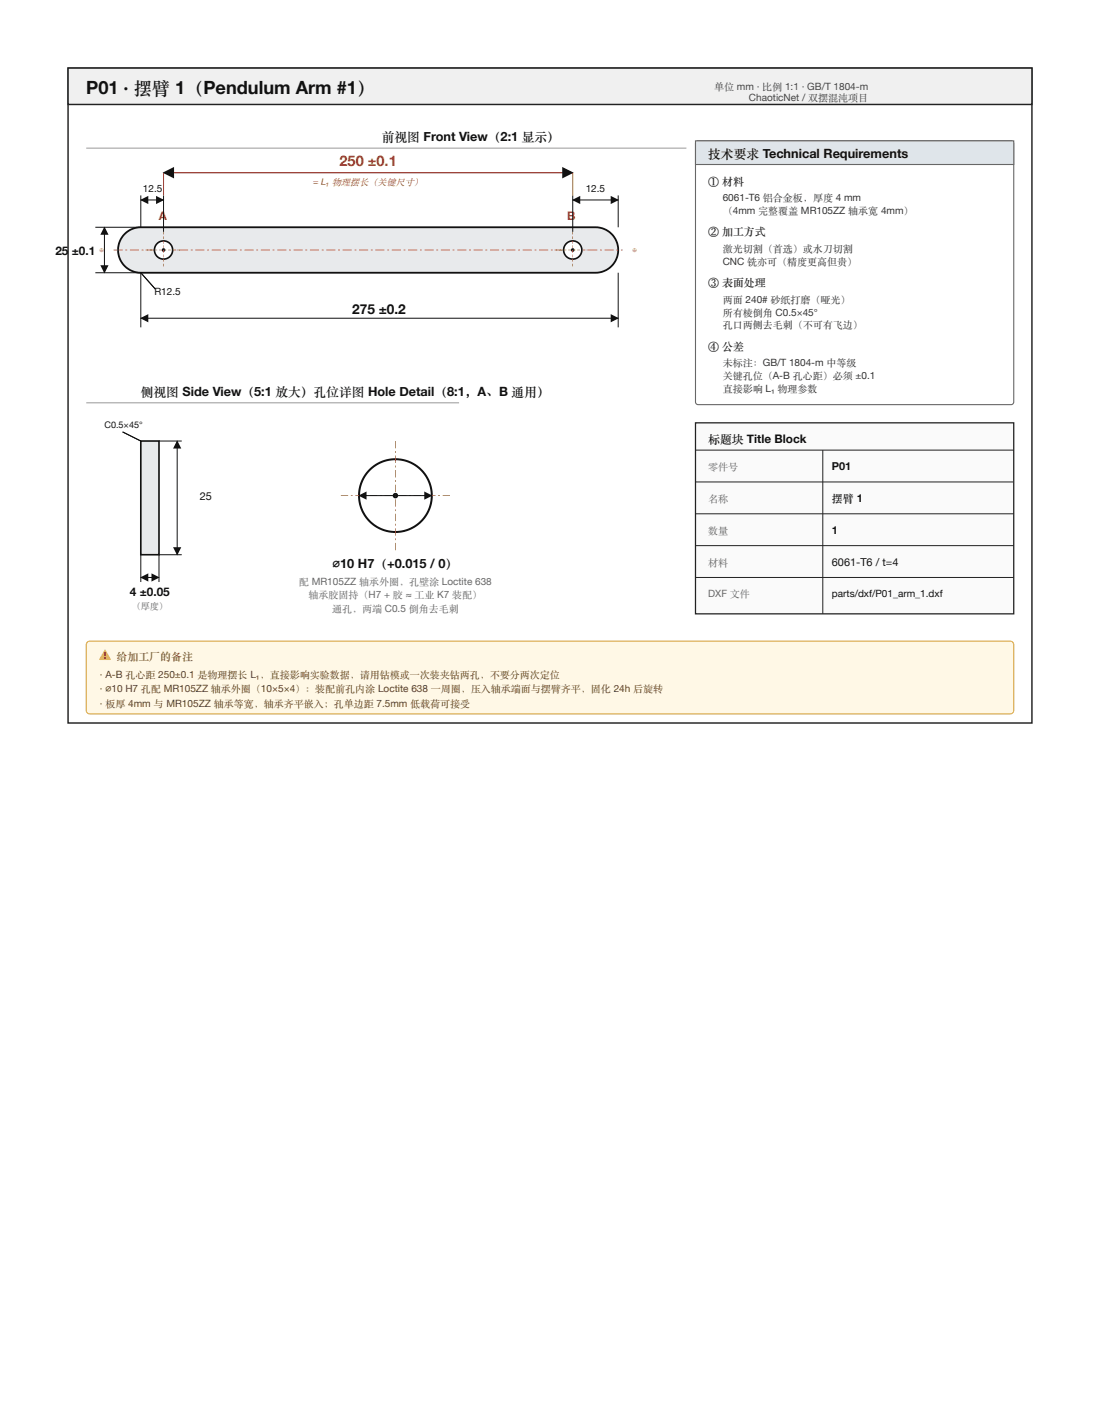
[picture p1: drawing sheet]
<svg xmlns="http://www.w3.org/2000/svg" width="216mm" height="279mm" viewBox="0 0 216 279" stroke-linecap="round" stroke-linejoin="round" font-family="sans-serif">
<path d="M13.4 13.4h189.1v128.5h-189.1z" fill="none" stroke="#222" stroke-width=".29"/>
<path d="M13.4 13.4h189.1v7.1h-189.1z" fill="#f0f0f0"/>
<path d="M13.4 13.4h189.1v7.1h-189.1z" fill="none" stroke="#222" stroke-width=".29"/>
<path d="M16.9 29.1h117.8" fill="none" stroke="#999" stroke-width=".2"/>
<path d="M24.5 45.9a4.5 4.5 0 0 1 3.1-1.3h89.3a4.5 4.5 0 0 1 4.4 4.5 4.5 4.5 0 0 1-4.4 4.4h-89.3a4.5 4.5 0 0 1-4.1-2.7 4.5 4.5 0 0 1 1-4.9z" fill="#e8eaec"/>
<path d="M24.5 45.9a4.5 4.5 0 0 1 3.1-1.3h89.3a4.5 4.5 0 0 1 4.4 4.5 4.5 4.5 0 0 1-4.4 4.4h-89.3a4.5 4.5 0 0 1-4.1-2.7 4.5 4.5 0 0 1 1-4.9z" fill="none" stroke="#111" stroke-width=".36"/>
<path d="M22.3 49h1.8v.1h-1.8zM24.6 49h.4v.1h-.4zM25.5 49h1.8v.1h-1.8zM27.8 49h.4v.1h-.4zM28.7 49h1.8v.1h-1.8zM31 49h.4v.1h-.4zM31.9 49h1.8v.1h-1.8zM34.2 49h.4v.1h-.4zM35.1 49h1.8v.1h-1.8zM37.5 49h.3v.1h-.3zM38.3 49h1.8v.1h-1.8zM40.7 49h.3v.1h-.3zM41.6 49h1.7v.1h-1.7zM43.9 49h.3v.1h-.3zM44.8 49h1.8v.1h-1.8zM47.1 49h.3v.1h-.3zM48 49h1.8v.1h-1.8zM50.3 49h.4v.1h-.4zM51.2 49h1.8v.1h-1.8zM53.5 49h.4v.1h-.4zM54.4 49h1.8v.1h-1.8zM56.7 49h.4v.1h-.4zM57.6 49h1.8v.1h-1.8zM59.9 49h.4v.1h-.4zM60.8 49h1.8v.1h-1.8zM63.2 49h.3v.1h-.3zM64 49h1.8v.1h-1.8zM66.4 49h.3v.1h-.3zM67.3 49h1.7v.1h-1.7zM69.6 49h.3v.1h-.3zM70.5 49h1.8v.1h-1.8zM72.8 49h.3v.1h-.3zM73.7 49h1.8v.1h-1.8zM76 49h.4v.1h-.4zM76.9 49h1.8v.1h-1.8zM79.2 49h.4v.1h-.4zM80.1 49h1.8v.1h-1.8zM82.4 49h.4v.1h-.4zM83.3 49h1.8v.1h-1.8zM85.6 49h.4v.1h-.4zM86.5 49h1.8v.1h-1.8zM88.9 49h.3v.1h-.3zM89.7 49h1.8v.1h-1.8zM92.1 49h.3v.1h-.3zM93 49h1.7v.1h-1.7zM95.3 49h.3v.1h-.3zM96.2 49h1.8v.1h-1.8zM98.5 49h.3v.1h-.3zM99.4 49h1.8v.1h-1.8zM101.7 49h.4v.1h-.4zM102.6 49h1.8v.1h-1.8zM104.9 49h.4v.1h-.4zM105.8 49h1.8v.1h-1.8zM108.1 49h.4v.1h-.4zM109 49h1.8v.1h-1.8zM111.3 49h.4v.1h-.4zM112.2 49h1.8v.1h-1.8zM114.6 49h.3v.1h-.3zM115.4 49h1.8v.1h-1.8zM117.8 49h.3v.1h-.3zM118.7 49h1.7v.1h-1.7zM121 49h.3v.1h-.3zM121.9 49h.3v.1h-.3z" fill="#c0392b"/>
<circle cx="32.1" cy="49.1" r="1.78" fill="#fff"/>
<circle cx="32.1" cy="49.1" r="1.78" fill="none" stroke="#111" stroke-width=".32"/>
<circle cx="32.1" cy="49.1" r=".36" fill="#111"/>
<g fill="#c0392b">
<path d="M32 45.5h.2v.5h-.2zM32 46.4h.2v.5h-.2zM32 47.3h.2v.5h-.2zM32 48.2h.2v.5h-.2zM32 49.1h.2v.5h-.2zM32 49.9h.2v.6h-.2zM32 50.8h.2v.6h-.2zM32 51.7h.2v.6h-.2z"/>
<path d="M28.5 49h.6v.1h-.6zM29.4 49h.6v.1h-.6zM30.3 49h.5v.1h-.5zM31.2 49h.5v.1h-.5zM32.1 49h.5v.1h-.5zM33 49h.5v.1h-.5zM33.9 49h.5v.1h-.5zM34.8 49h.5v.1h-.5z"/>
</g>
<circle cx="112.4" cy="49.1" r="1.78" fill="#fff"/>
<circle cx="112.4" cy="49.1" r="1.78" fill="none" stroke="#111" stroke-width=".32"/>
<circle cx="112.4" cy="49.1" r=".36" fill="#111"/>
<g fill="#c0392b">
<path d="M112.4 45.5h.1v.5h-.1zM112.4 46.4h.1v.5h-.1zM112.4 47.3h.1v.5h-.1zM112.4 48.2h.1v.5h-.1zM112.4 49.1h.1v.5h-.1zM112.4 49.9h.1v.6h-.1zM112.4 50.8h.1v.6h-.1zM112.4 51.7h.1v.6h-.1z"/>
<path d="M108.8 49h.6v.1h-.6zM109.7 49h.6v.1h-.6zM110.6 49h.6v.1h-.6zM111.5 49h.6v.1h-.6zM112.4 49h.5v.1h-.5zM113.3 49h.5v.1h-.5zM114.2 49h.5v.1h-.5zM115.1 49h.5v.1h-.5z"/>
</g>
<path d="M27.6 62.4h93.7" fill="none" stroke="#111" stroke-width=".2"/>
<g fill="#111">
<path d="M27.5 62.4l1.6-.8v1.6z"/>
<path d="M119.9 61.6l1.6 .8-1.6 .8z"/>
</g>
<path d="M20.5 44.6v8.9M27.6 53.5v10.7M121.3 53.5v10.7" fill="none" stroke="#111" stroke-width=".2"/>
<g fill="#111">
<path d="M20.5 44.5l.8 1.6h-1.6z"/>
<path d="M19.7 52h1.6l-.8 1.6z"/>
</g>
<path d="M27.6 39.2h4.5M18.7 44.6h8.9M18.7 53.5h8.9" fill="none" stroke="#111" stroke-width=".2"/>
<g fill="#111">
<path d="M27.5 39.2l1.6-.8v1.6z"/>
<path d="M30.6 38.4l1.6 .8-1.6 .8z"/>
</g>
<path d="M27.6 38.3v6.3M32.1 38.3v7.2M112.4 39.2h8.9" fill="none" stroke="#111" stroke-width=".2"/>
<g fill="#111">
<path d="M112.3 39.2l1.6-.8v1.6z"/>
<path d="M119.9 38.4l1.6 .8-1.6 .8z"/>
</g>
<path d="M112.4 38.3v7.2M121.3 38.3v6.3" fill="none" stroke="#111" stroke-width=".2"/>
<path d="M32.1 33.9h80.3" fill="none" stroke="#c0392b" stroke-width=".25"/>
<g fill="#111">
<path d="M31.9 33.9l2.3-1.1v2.2z"/>
<path d="M110.4 32.8l2.2 1.1-2.2 1.1z"/>
</g>
<path d="M32.1 33.9v4.4M112.4 33.9v4.4" fill="none" stroke="#c0392b" stroke-width=".2"/>
<path d="M27.6 53.5l2.9 3.2z" fill="#000"/>
<path d="M27.6 53.5l2.9 3.2" fill="none" stroke="#111" stroke-width=".2"/>
<path d="M16.9 79h73.2" fill="none" stroke="#999" stroke-width=".2"/>
<path d="M27.6 86.5h3.6v22.3h-3.6z" fill="#e8eaec"/>
<path d="M27.6 86.5h3.6v22.3h-3.6z" fill="none" stroke="#111" stroke-width=".32"/>
<path d="M27.6 113.3h3.6" fill="none" stroke="#111" stroke-width=".2"/>
<g fill="#111">
<path d="M27.5 113.3l1.6-.8v1.6z"/>
<path d="M29.7 112.5l1.6 .8-1.6 .8z"/>
</g>
<path d="M34.8 86.5v22.3M27.6 108.8v5.4M31.2 108.8v5.4" fill="none" stroke="#111" stroke-width=".2"/>
<g fill="#111">
<path d="M34.8 86.4l.8 1.6h-1.6z"/>
<path d="M34 107.4h1.6l-.8 1.6z"/>
</g>
<path d="M24.1 84.7l3.5 1.8M31.2 86.5h4.5M31.2 108.8h4.5" fill="none" stroke="#111" stroke-width=".2"/>
<path d="M24.1 84.7l3.5 1.8z" fill="#000"/>
<circle cx="77.6" cy="97.2" r="7.1" fill="#fff"/>
<circle cx="77.6" cy="97.2" r="7.1" fill="none" stroke="#111" stroke-width=".39"/>
<circle cx="77.6" cy="97.2" r=".54" fill="#111"/>
<g fill="#c0392b">
<path d="M66.9 97.2h1.4v.1h-1.4zM68.9 97.2h.3v.1h-.3zM69.8 97.2h1.4v.1h-1.4zM71.7 97.2h.4v.1h-.4zM72.6 97.2h1.4v.1h-1.4zM74.6 97.2h.3v.1h-.3zM75.5 97.2h1.4v.1h-1.4zM77.4 97.2h.4v.1h-.4zM78.3 97.2h1.5v.1h-1.5zM80.3 97.2h.3v.1h-.3zM81.2 97.2h1.4v.1h-1.4zM83.1 97.2h.4v.1h-.4zM84 97.2h1.5v.1h-1.5zM86 97.2h.4v.1h-.4zM86.9 97.2h1.4v.1h-1.4z"/>
<path d="M77.5 86.5h.2v1.5h-.2zM77.5 88.5h.2v.4h-.2zM77.5 89.4h.2v1.4h-.2zM77.5 91.4h.2v.3h-.2zM77.5 92.2h.2v1.5h-.2zM77.5 94.2h.2v.4h-.2zM77.5 95.1h.2v1.4h-.2zM77.5 97.1h.2v.3h-.2zM77.5 98h.2v1.4h-.2zM77.5 99.9h.2v.4h-.2zM77.5 100.8h.2v1.4h-.2zM77.5 102.8h.2v.3h-.2zM77.5 103.7h.2v1.4h-.2zM77.5 105.6h.2v.4h-.2zM77.5 106.5h.2v1.4h-.2z"/>
</g>
<path d="M70.5 97.2h14.2" fill="none" stroke="#111" stroke-width=".2"/>
<g fill="#111">
<path d="M70.3 97.2l1.6-.8v1.6z"/>
<path d="M83.3 96.4l1.6 .8-1.6 .8z"/>
</g>
<path d="M136.7 27.8l.3-.2h61.4a.54 .54 0 0 1 .6 .6v50.7a.54 .54 0 0 1-.6 .5h-61.4a.54 .54 0 0 1-.5-.5v-50.7z" fill="#fff"/>
<path d="M136.7 27.8l.3-.2h61.4a.54 .54 0 0 1 .6 .6v50.7a.54 .54 0 0 1-.6 .5h-61.4a.54 .54 0 0 1-.5-.5v-50.7z" fill="none" stroke="#666" stroke-width=".21"/>
<path d="M136.5 27.6h62.5v4.7h-62.5z" fill="#dfe5ea"/>
<path d="M136.5 27.6h62.5v4.7h-62.5z" fill="none" stroke="#666" stroke-width=".21"/>
<path d="M136.5 83h62.5v37.4h-62.5z" fill="#fafafa"/>
<path d="M136.5 83h62.5v37.4h-62.5z" fill="none" stroke="#222" stroke-width=".25"/>
<path d="M136.5 88.3h62.5M136.5 94.6h62.5M161.5 88.3v32.1M136.5 100.8h62.5M136.5 107.1h62.5M136.5 113.3h62.5" fill="none" stroke="#222" stroke-width=".2"/>
<path d="M17.1 126l.5-.2h180.7a.71 .71 0 0 1 .7 .7v12.9a.71 .71 0 0 1-.7 .7h-180.7a.71 .71 0 0 1-.7-.7v-12.9z" fill="#fff8e6"/>
<path d="M17.1 126l.5-.2h180.7a.71 .71 0 0 1 .7 .7v12.9a.71 .71 0 0 1-.7 .7h-180.7a.71 .71 0 0 1-.7-.7v-12.9z" fill="none" stroke="#d9a441" stroke-width=".21"/>
<text font-size="3.6" fill="#111" x="16.9" y="18.4">P01 · 摆臂 1（Pendulum Arm #1）</text>
<text font-size="2.9" fill="#c0392b" x="66.6" y="32.6">250 ±0.1</text>
<text font-size="2.7" fill="#111" x="69.1" y="61.5">275 ±0.2</text>
<g font-size="2.5" fill="#111">
<text x="74.9" y="27.6">前视图 Front View（2:1 显示）</text>
<text x="139" y="31">技术要求 Technical Requirements</text>
<text x="27.6" y="77.6">侧视图 Side View（5:1 放大）孔位详图 Hole Detail（8:1，A、B 通用）</text>
<text x="65.3" y="111.5">⌀10 H7（+0.015 / 0）</text>
</g>
<g font-size="2.3" fill="#c0392b">
<text x="31.2" y="43.2">A</text>
<text x="111.3" y="43.2">B</text>
</g>
<g font-size="2.3" fill="#111">
<text x="10.9" y="49.9">25</text>
<text x="14.1" y="49.9">±0.1</text>
<text x="139" y="86.9">标题块 Title Block</text>
<text x="25.5" y="116.9">4 ±0.05</text>
</g>
<g font-size="2.1" fill="#222">
<text x="139" y="36.2">① 材料</text>
<text x="139" y="46.2">② 加工方式</text>
<text x="139" y="56.2">③ 表面处理</text>
<text x="139" y="68.7">④ 公差</text>
</g>
<g font-size="2.1" fill="#111">
<text x="163.3" y="92.2">P01</text>
<text x="39.2" y="98.1">25</text>
<text x="163.3" y="98.5">摆臂 1</text>
<text x="163.3" y="104.7">1</text>
<text x="163.3" y="111">6061-T6 / t=4</text>
</g>
<g font-size="2.1" fill="#7a5b15">
<text x="19.6" y="129.5">⚠</text>
<text x="19.6" y="129.5">️</text>
<text x="22.9" y="129.5">给加工厂的备注</text>
</g>
<g font-size="2" fill="#444">
<text x="140.2" y="17.6">单位 mm · 比例 1:1 · GB/T 1804-m</text>
<text x="147" y="19.8">ChaoticNet / 双摆混沌项目</text>
</g>
<g font-size="2" fill="#111">
<text x="28" y="37.6">12.5</text>
<text x="115" y="37.6">12.5</text>
<text x="30.3" y="58">R12.5</text>
<text x="163.3" y="117.2">parts/dxf/P01_arm_1.dxf</text>
</g>
<g font-size="2" fill="#333">
<text x="141.9" y="39.4">6061-T6 铝合金板，厚度 4 mm</text>
<text x="141.9" y="41.9">（4mm 完整覆盖 MR105ZZ 轴承宽 4mm）</text>
<text x="141.9" y="49.4">激光切割（首选）或水刀切割</text>
<text x="141.9" y="51.9">CNC 铣亦可（精度更高但贵）</text>
<text x="141.9" y="59.4">两面 240# 砂纸打磨（哑光）</text>
<text x="141.9" y="61.9">所有棱倒角 C0.5×45°</text>
<text x="141.9" y="64.4">孔口 两侧去毛刺（不可有飞边）</text>
<text x="141.9" y="71.9">未标注：GB/T 1804-m 中等级</text>
<text x="141.9" y="74.4">关键孔位（A-B 孔心距）必须 ±0.1</text>
<text x="141.9" y="76.9">直接影响 L₁ 物理参数</text>
</g>
<g font-size="2" fill="#666">
<text x="139" y="92.2">零件号</text>
<text x="139" y="98.5">名称</text>
<text x="139" y="104.7">数量</text>
<text x="139" y="111">材料</text>
<text x="58.7" y="114.7">配 MR105ZZ 轴承外圈，孔壁涂 Loctite 638</text>
<text x="60.6" y="117.4">轴承胶固持（H7 + 胶 ≈ 工业 K7 装配）</text>
<text x="139" y="117.2">DXF 文件</text>
<text x="65.2" y="120.1">通孔，两端 C0.5 倒角 去毛刺</text>
</g>
<g font-size="2" fill="#5a4216">
<text x="19.6" y="132.9">· A-B 孔心距 250±0.1 是物理摆长 L₁，直接影响实验数据，请用钻模或一次装夹钻两孔，不要分两次定位</text>
<text x="19.6" y="135.8">· ⌀10 H7 孔配 MR105ZZ 轴承外圈（10×5×4）：装配前孔内涂 Loctite 638 一周圈，压入轴承端面与摆臂齐平，固化 24h 后旋转</text>
<text x="19.6" y="138.6">· 板厚 4mm 与 MR105ZZ 轴承等宽，轴承齐平嵌入；孔单边距 7.5mm 低载荷可接受</text>
</g>
<g font-size="1.8" fill="#c0392b">
<text x="61.5" y="36.2">= L₁ 物理摆长（关键尺寸）</text>
<text x="19.1" y="49.6">⊕</text>
<text x="123.7" y="49.6">⊕</text>
</g>
<text font-size="1.8" fill="#111" x="20.5" y="84">C0.5×45°</text>
<text font-size="1.8" fill="#666" x="25.9" y="119.6">（厚度）</text>
</svg>
